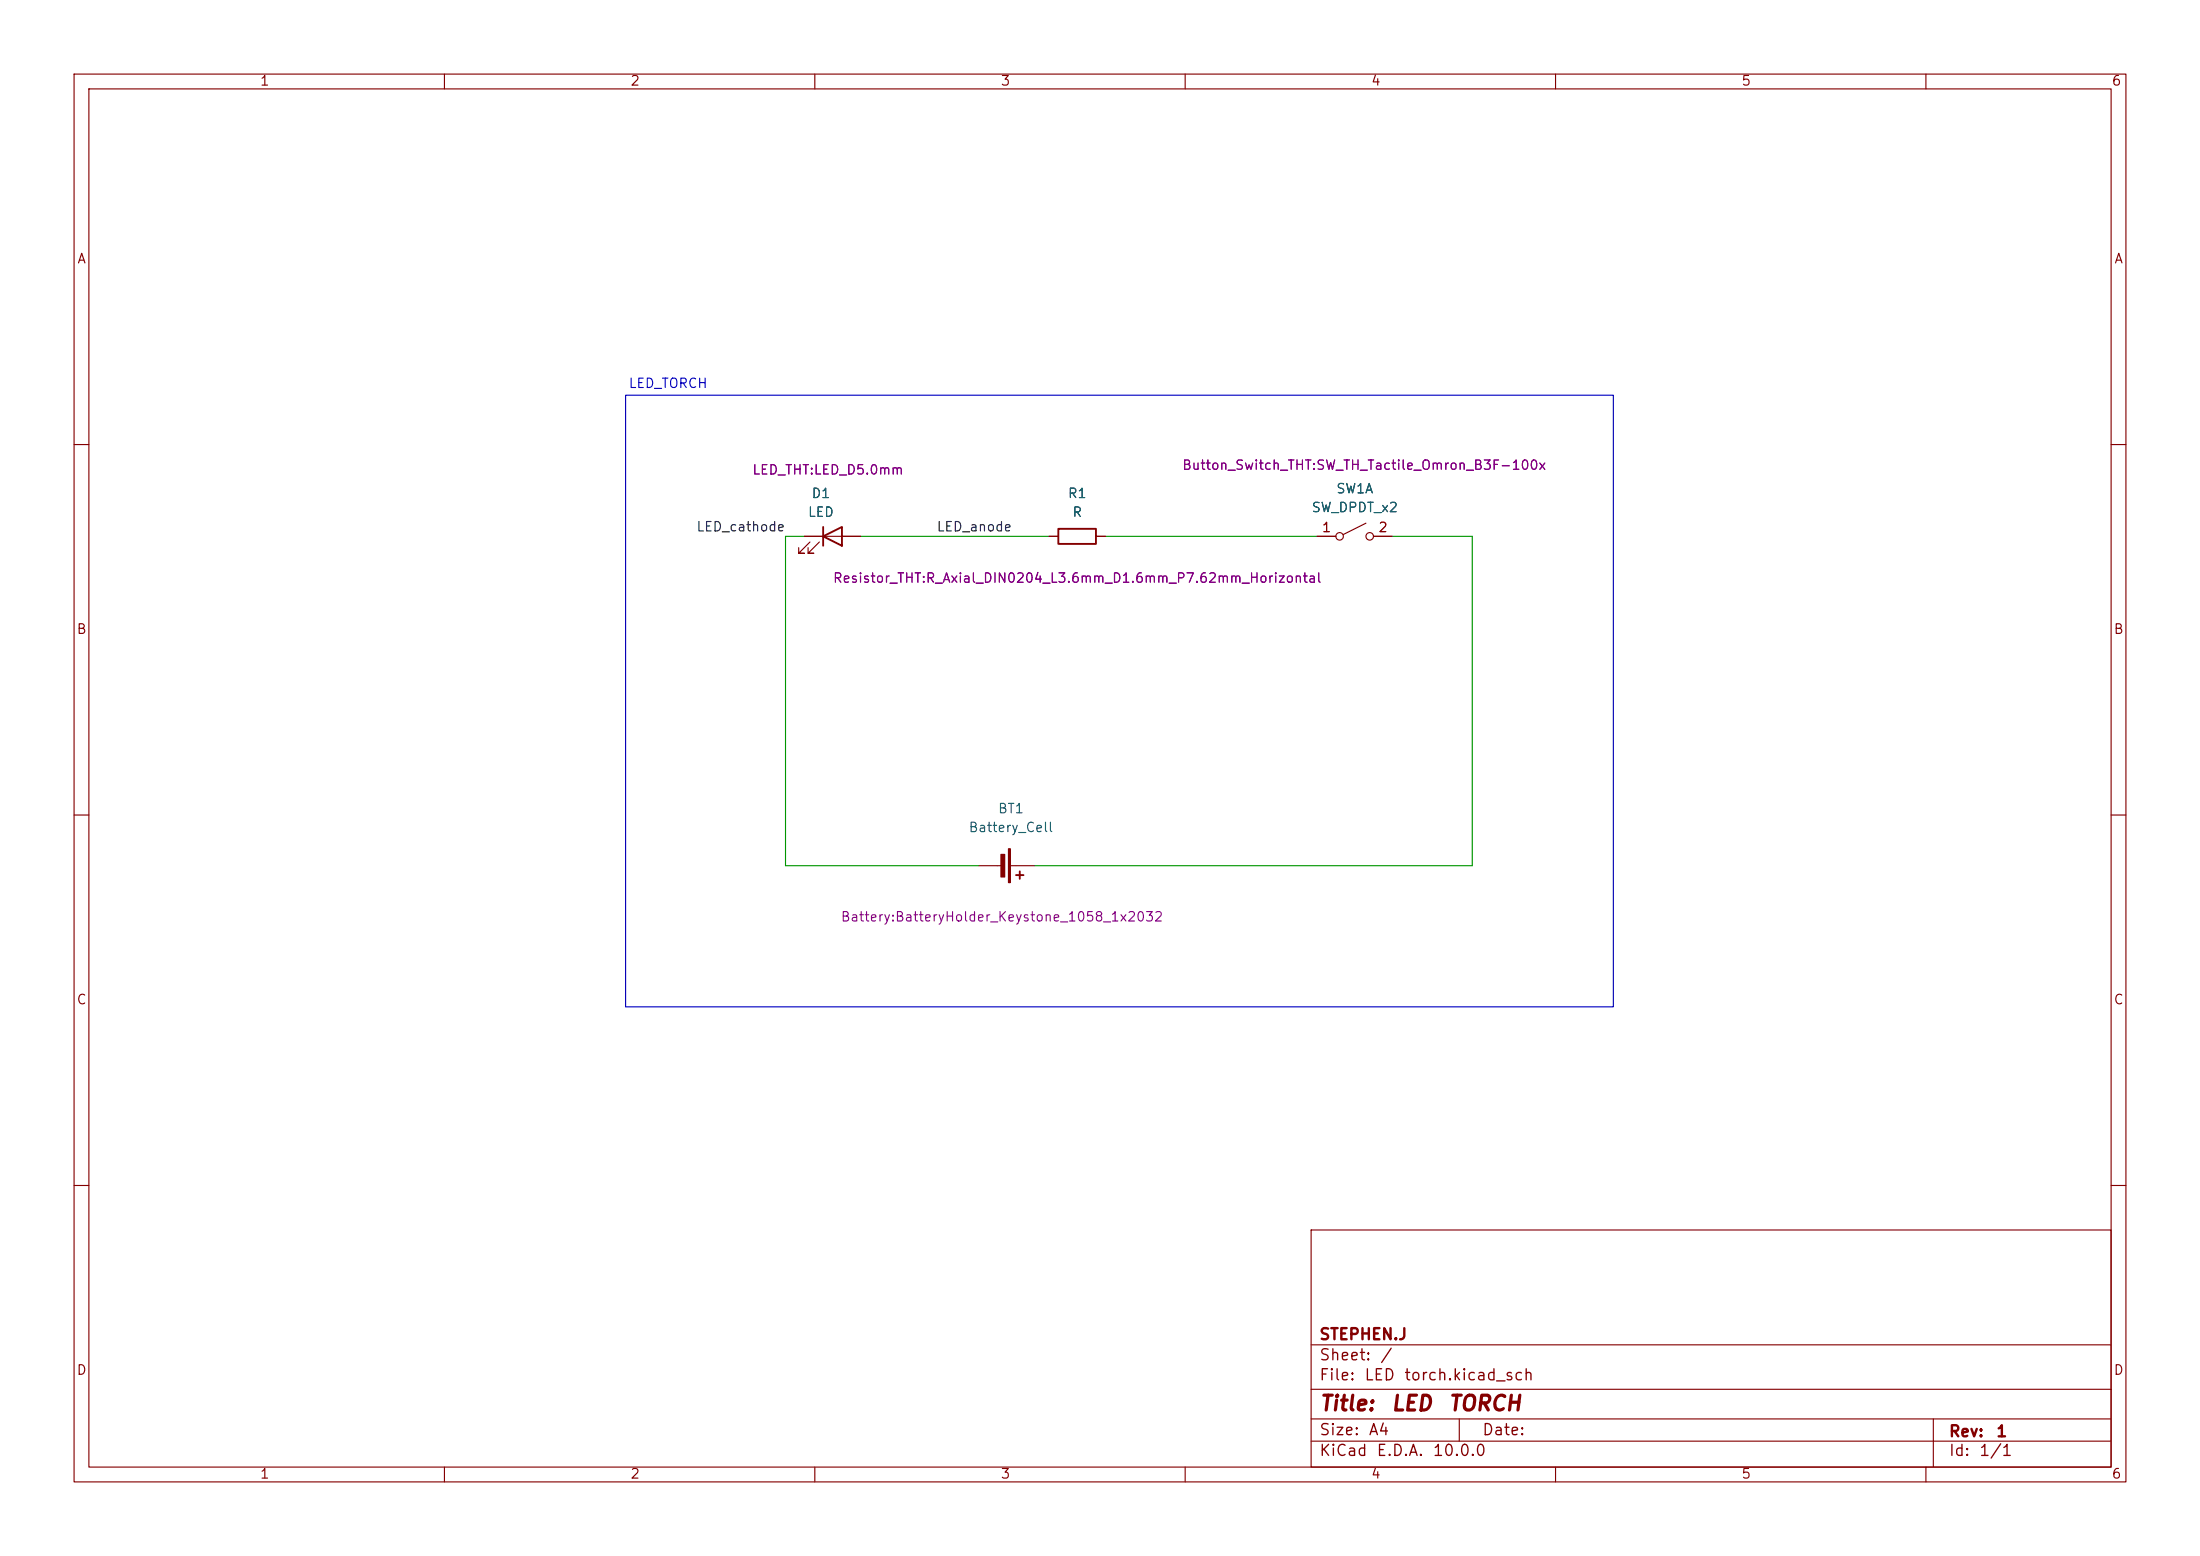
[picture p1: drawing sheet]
(kicad_sch
 (version 20260306)
 (generator "eeschema")
 (generator_version "10.0")
 (paper "A4")
 (title_block
  (title "LED TORCH")
  (rev "1")
  (company "STEPHEN.J"))
 (lib_symbols
  (symbol "Device:Battery_Cell"
   (pin_numbers (hide yes))
   (pin_names
    (offset 0) (hide yes)) (exclude_from_sim no) (in_bom yes) (on_board yes)
   (in_pos_files yes)
   (duplicate_pin_numbers_are_jumpers no)
   (property "Reference" "BT" (at 2.54 2.54 0) (show_name no) (do_not_autoplace no) (effects (font (size 1.27 1.27)) (justify left)))
   (property "Value" "Battery_Cell" (at 2.54 0 0) (show_name no) (do_not_autoplace no) (effects (font (size 1.27 1.27)) (justify left)))
   (property "Footprint" "" (at 0 1.524 90) (show_name no) (do_not_autoplace no) (hide yes) (effects (font (size 1.27 1.27))))
   (property "Datasheet" "" (at 0 1.524 90) (show_name no) (do_not_autoplace no) (hide yes) (effects (font (size 1.27 1.27))))
   (property "Description" "Single-cell battery" (at 0 0 0) (show_name no) (do_not_autoplace no) (hide yes) (effects (font (size 1.27 1.27))))
   (property "Sim.Device" "V" (at 0 0 0) (show_name no) (do_not_autoplace no) (hide yes) (effects (font (size 1.27 1.27))))
   (property "Sim.Type" "DC" (at 0 0 0) (show_name no) (do_not_autoplace no) (hide yes) (effects (font (size 1.27 1.27))))
   (property "Sim.Pins" "1=+ 2=-" (at 0 0 0) (show_name no) (do_not_autoplace no) (hide yes) (effects (font (size 1.27 1.27))))
   (symbol "Battery_Cell_0_1"
    (rectangle (start -2.286 1.778) (end 2.286 1.524) (stroke (width 0) (type default)) (fill (type outline)))
    (rectangle (start -1.524 1.016) (end 1.524 0.508) (stroke (width 0) (type default)) (fill (type outline)))
    (polyline (pts (xy 0 1.778) (xy 0 2.54)) (stroke (width 0) (type default)) (fill (type none)))
    (polyline (pts (xy 0 0.762) (xy 0 0)) (stroke (width 0) (type default)) (fill (type none)))
    (polyline (pts (xy 0.762 3.048) (xy 1.778 3.048)) (stroke (width 0.254) (type default)) (fill (type none)))
    (polyline (pts (xy 1.27 3.556) (xy 1.27 2.54)) (stroke (width 0.254) (type default)) (fill (type none))))
   (symbol "Battery_Cell_1_1"
    (pin passive line (at 0 5.08 270) (length 2.54) (name "+" (effects (font (size 1.27 1.27)))) (number "1" (effects (font (size 1.27 1.27)))))
    (pin passive line (at 0 -2.54 90) (length 2.54) (name "-" (effects (font (size 1.27 1.27)))) (number "2" (effects (font (size 1.27 1.27))))))
   (embedded_fonts no))
  (symbol "Device:LED"
   (pin_numbers (hide yes))
   (pin_names
    (offset 1.016) (hide yes)) (exclude_from_sim no) (in_bom yes) (on_board yes)
   (in_pos_files yes)
   (duplicate_pin_numbers_are_jumpers no)
   (property "Reference" "D" (at 0 2.54 0) (show_name no) (do_not_autoplace no) (effects (font (size 1.27 1.27))))
   (property "Value" "LED" (at 0 -2.54 0) (show_name no) (do_not_autoplace no) (effects (font (size 1.27 1.27))))
   (property "Footprint" "" (at 0 0 0) (show_name no) (do_not_autoplace no) (hide yes) (effects (font (size 1.27 1.27))))
   (property "Datasheet" "" (at 0 0 0) (show_name no) (do_not_autoplace no) (hide yes) (effects (font (size 1.27 1.27))))
   (property "Description" "Light emitting diode" (at 0 0 0) (show_name no) (do_not_autoplace no) (hide yes) (effects (font (size 1.27 1.27))))
   (property "Sim.Pins" "1=K 2=A" (at 0 0 0) (show_name no) (do_not_autoplace no) (hide yes) (effects (font (size 1.27 1.27))))
   (symbol "LED_0_1"
    (polyline (pts (xy -3.048 -0.762) (xy -4.572 -2.286) (xy -3.81 -2.286) (xy -4.572 -2.286) (xy -4.572 -1.524)) (stroke (width 0) (type default)) (fill (type none)))
    (polyline (pts (xy -1.778 -0.762) (xy -3.302 -2.286) (xy -2.54 -2.286) (xy -3.302 -2.286) (xy -3.302 -1.524)) (stroke (width 0) (type default)) (fill (type none)))
    (polyline (pts (xy -1.27 0) (xy 1.27 0)) (stroke (width 0) (type default)) (fill (type none)))
    (polyline (pts (xy -1.27 -1.27) (xy -1.27 1.27)) (stroke (width 0.254) (type default)) (fill (type none)))
    (polyline (pts (xy 1.27 -1.27) (xy 1.27 1.27) (xy -1.27 0) (xy 1.27 -1.27)) (stroke (width 0.254) (type default)) (fill (type none))))
   (symbol "LED_1_1"
    (pin passive line (at -3.81 0 0) (length 2.54) (name "K" (effects (font (size 1.27 1.27)))) (number "1" (effects (font (size 1.27 1.27)))))
    (pin passive line (at 3.81 0 180) (length 2.54) (name "A" (effects (font (size 1.27 1.27)))) (number "2" (effects (font (size 1.27 1.27))))))
   (embedded_fonts no))
  (symbol "Device:R"
   (pin_numbers (hide yes))
   (pin_names
    (offset 0)) (exclude_from_sim no) (in_bom yes) (on_board yes)
   (in_pos_files yes)
   (duplicate_pin_numbers_are_jumpers no)
   (property "Reference" "R" (at 2.032 0 90) (show_name no) (do_not_autoplace no) (effects (font (size 1.27 1.27))))
   (property "Value" "R" (at 0 0 90) (show_name no) (do_not_autoplace no) (effects (font (size 1.27 1.27))))
   (property "Footprint" "" (at -1.778 0 90) (show_name no) (do_not_autoplace no) (hide yes) (effects (font (size 1.27 1.27))))
   (property "Datasheet" "" (at 0 0 0) (show_name no) (do_not_autoplace no) (hide yes) (effects (font (size 1.27 1.27))))
   (property "Description" "Resistor" (at 0 0 0) (show_name no) (do_not_autoplace no) (hide yes) (effects (font (size 1.27 1.27))))
   (symbol "R_0_1"
    (rectangle (start -1.016 -2.54) (end 1.016 2.54) (stroke (width 0.254) (type default)) (fill (type none))))
   (symbol "R_1_1"
    (pin passive line (at 0 3.81 270) (length 1.27) (name "" (effects (font (size 1.27 1.27)))) (number "1" (effects (font (size 1.27 1.27)))))
    (pin passive line (at 0 -3.81 90) (length 1.27) (name "" (effects (font (size 1.27 1.27)))) (number "2" (effects (font (size 1.27 1.27))))))
   (embedded_fonts no))
  (symbol "Switch:SW_DPST_x2"
   (pin_names
    (offset 0) (hide yes)) (exclude_from_sim no) (in_bom yes) (on_board yes)
   (in_pos_files yes)
   (duplicate_pin_numbers_are_jumpers no)
   (property "Reference" "SW" (at 0 3.175 0) (show_name no) (do_not_autoplace no) (effects (font (size 1.27 1.27))))
   (property "Value" "SW_DPST_x2" (at 0 -2.54 0) (show_name no) (do_not_autoplace no) (effects (font (size 1.27 1.27))))
   (property "Footprint" "" (at 0 0 0) (show_name no) (do_not_autoplace no) (hide yes) (effects (font (size 1.27 1.27))))
   (property "Datasheet" "" (at 0 0 0) (show_name no) (do_not_autoplace no) (hide yes) (effects (font (size 1.27 1.27))))
   (property "Description" "Single Pole Single Throw (SPST) switch, separate symbol" (at 0 0 0) (show_name no) (do_not_autoplace no) (hide yes) (effects (font (size 1.27 1.27))))
   (symbol "SW_DPST_x2_0_0"
    (circle (center -2.032 0) (radius 0.508) (stroke (width 0) (type default)) (fill (type none)))
    (polyline (pts (xy -1.524 0.254) (xy 1.524 1.778)) (stroke (width 0) (type default)) (fill (type none)))
    (circle (center 2.032 0) (radius 0.508) (stroke (width 0) (type default)) (fill (type none))))
   (symbol "SW_DPST_x2_1_1"
    (pin passive line (at -5.08 0 0) (length 2.54) (name "A" (effects (font (size 1.27 1.27)))) (number "1" (effects (font (size 1.27 1.27)))))
    (pin passive line (at 5.08 0 180) (length 2.54) (name "B" (effects (font (size 1.27 1.27)))) (number "2" (effects (font (size 1.27 1.27))))))
   (symbol "SW_DPST_x2_2_1"
    (pin passive line (at -5.08 0 0) (length 2.54) (name "A" (effects (font (size 1.27 1.27)))) (number "3" (effects (font (size 1.27 1.27)))))
    (pin passive line (at 5.08 0 180) (length 2.54) (name "B" (effects (font (size 1.27 1.27)))) (number "4" (effects (font (size 1.27 1.27))))))
   (embedded_fonts no)))
 (rectangle
  (start 84.455 53.34)
  (end 217.805 135.89)
  (stroke (width 0) (type default))
  (fill (type none)))
 (text "LED_TORCH"
  (exclude_from_sim no)
  (at 90.17 52.07 0)
  (effects (font (size 1.27 1.27))))
 (wire
  (pts (xy 106.045 116.84) (xy 132.08 116.84))
  (stroke (width 0) (type default)))
 (wire
  (pts (xy 139.7 116.84) (xy 198.755 116.84))
  (stroke (width 0) (type default)))
 (wire
  (pts (xy 108.585 72.39) (xy 106.045 72.39))
  (stroke (width 0) (type default)))
 (wire
  (pts (xy 106.045 72.39) (xy 106.045 116.84))
  (stroke (width 0) (type default)))
 (wire
  (pts (xy 116.205 72.39) (xy 141.605 72.39))
  (stroke (width 0) (type default)))
 (wire
  (pts (xy 198.755 72.39) (xy 187.96 72.39))
  (stroke (width 0) (type default)))
 (wire
  (pts (xy 149.225 72.39) (xy 177.8 72.39))
  (stroke (width 0) (type default)))
 (wire
  (pts (xy 198.755 116.84) (xy 198.755 72.39))
  (stroke (width 0) (type default)))
 (label "LED_anode"
  (at 126.365 72.39 0)
  (effects (font (size 1.27 1.27)) (justify left bottom)))
 (label "LED_cathode"
  (at 106.045 72.39 180)
  (effects (font (size 1.27 1.27)) (justify right bottom)))
 (symbol
  (lib_id "Device:Battery_Cell")
  (at 134.62 116.84 270)
  (unit 1)
  (body_style 1)
  (exclude_from_sim no)
  (in_bom yes)
  (on_board yes)
  (in_pos_files yes)
  (dnp no)
  (property "Reference" "BT1" (at 136.4615 109.22 90) (show_name no) (do_not_autoplace no) (effects (font (size 1.27 1.27))))
  (property "Value" "Battery_Cell" (at 136.4615 111.76 90) (show_name no) (do_not_autoplace no) (effects (font (size 1.27 1.27))))
  (property "Footprint" "Battery:BatteryHolder_Keystone_1058_1x2032" (at 135.255 123.825 90) (show_name no) (do_not_autoplace no) (effects (font (size 1.27 1.27))))
  (property "Datasheet" "" (at 136.144 116.84 90) (hide yes) (show_name no) (do_not_autoplace no) (effects (font (size 1.27 1.27))))
  (property "Description" "Single-cell battery" (at 134.62 116.84 0) (hide yes) (show_name no) (do_not_autoplace no) (effects (font (size 1.27 1.27))))
  (property "Sim.Device" "V" (at 134.62 116.84 0) (hide yes) (show_name no) (do_not_autoplace no) (effects (font (size 1.27 1.27))))
  (property "Sim.Type" "DC" (at 134.62 116.84 0) (hide yes) (show_name no) (do_not_autoplace no) (effects (font (size 1.27 1.27))))
  (property "Sim.Pins" "1=+ 2=-" (at 134.62 116.84 0) (hide yes) (show_name no) (do_not_autoplace no) (effects (font (size 1.27 1.27))))
  (pin "1")
  (pin "2"))
 (symbol
  (lib_id "Switch:SW_DPST_x2")
  (at 182.88 72.39 0)
  (unit 1)
  (body_style 1)
  (exclude_from_sim no)
  (in_bom yes)
  (on_board yes)
  (in_pos_files yes)
  (dnp no)
  (property "Reference" "SW1" (at 182.88 66.04 0) (show_name no) (do_not_autoplace no) (effects (font (size 1.27 1.27))))
  (property "Value" "SW_DPDT_x2" (at 182.88 68.58 0) (show_name no) (do_not_autoplace no) (effects (font (size 1.27 1.27))))
  (property "Footprint" "Button_Switch_THT:SW_TH_Tactile_Omron_B3F-100x" (at 184.15 62.865 0) (show_name no) (do_not_autoplace no) (effects (font (size 1.27 1.27))))
  (property "Datasheet" "" (at 182.88 72.39 0) (hide yes) (show_name no) (do_not_autoplace no) (effects (font (size 1.27 1.27))))
  (property "Description" "Single Pole Single Throw (SPST) switch, separate symbol" (at 182.88 72.39 0) (hide yes) (show_name no) (do_not_autoplace no) (effects (font (size 1.27 1.27))))
  (pin "4")
  (pin "2")
  (pin "1")
  (pin "3"))
 (symbol
  (lib_id "Device:LED")
  (at 112.395 72.39 0)
  (unit 1)
  (body_style 1)
  (exclude_from_sim no)
  (in_bom yes)
  (on_board yes)
  (in_pos_files yes)
  (dnp no)
  (property "Reference" "D1" (at 110.8075 66.675 0) (show_name no) (do_not_autoplace no) (effects (font (size 1.27 1.27))))
  (property "Value" "LED" (at 110.8075 69.215 0) (show_name no) (do_not_autoplace no) (effects (font (size 1.27 1.27))))
  (property "Footprint" "LED_THT:LED_D5.0mm" (at 111.76 63.5 0) (show_name no) (do_not_autoplace no) (effects (font (size 1.27 1.27))))
  (property "Datasheet" "" (at 112.395 72.39 0) (hide yes) (show_name no) (do_not_autoplace no) (effects (font (size 1.27 1.27))))
  (property "Description" "Light emitting diode" (at 112.395 72.39 0) (hide yes) (show_name no) (do_not_autoplace no) (effects (font (size 1.27 1.27))))
  (property "Sim.Pins" "1=K 2=A" (at 112.395 72.39 0) (hide yes) (show_name no) (do_not_autoplace no) (effects (font (size 1.27 1.27))))
  (pin "1")
  (pin "2"))
 (symbol
  (lib_id "Device:R")
  (at 145.415 72.39 90)
  (unit 1)
  (body_style 1)
  (exclude_from_sim no)
  (in_bom yes)
  (on_board yes)
  (in_pos_files yes)
  (dnp no)
  (property "Reference" "R1" (at 145.415 66.675 90) (show_name no) (do_not_autoplace no) (effects (font (size 1.27 1.27))))
  (property "Value" "R" (at 145.415 69.215 90) (show_name no) (do_not_autoplace no) (effects (font (size 1.27 1.27))))
  (property "Footprint" "Resistor_THT:R_Axial_DIN0204_L3.6mm_D1.6mm_P7.62mm_Horizontal" (at 145.415 78.105 90) (show_name no) (do_not_autoplace no) (effects (font (size 1.27 1.27))))
  (property "Datasheet" "" (at 145.415 72.39 0) (hide yes) (show_name no) (do_not_autoplace no) (effects (font (size 1.27 1.27))))
  (property "Description" "Resistor" (at 145.415 72.39 0) (hide yes) (show_name no) (do_not_autoplace no) (effects (font (size 1.27 1.27))))
  (pin "2")
  (pin "1"))
 (sheet_instances
  (path ""
   (page "1")))
 (embedded_fonts no))
